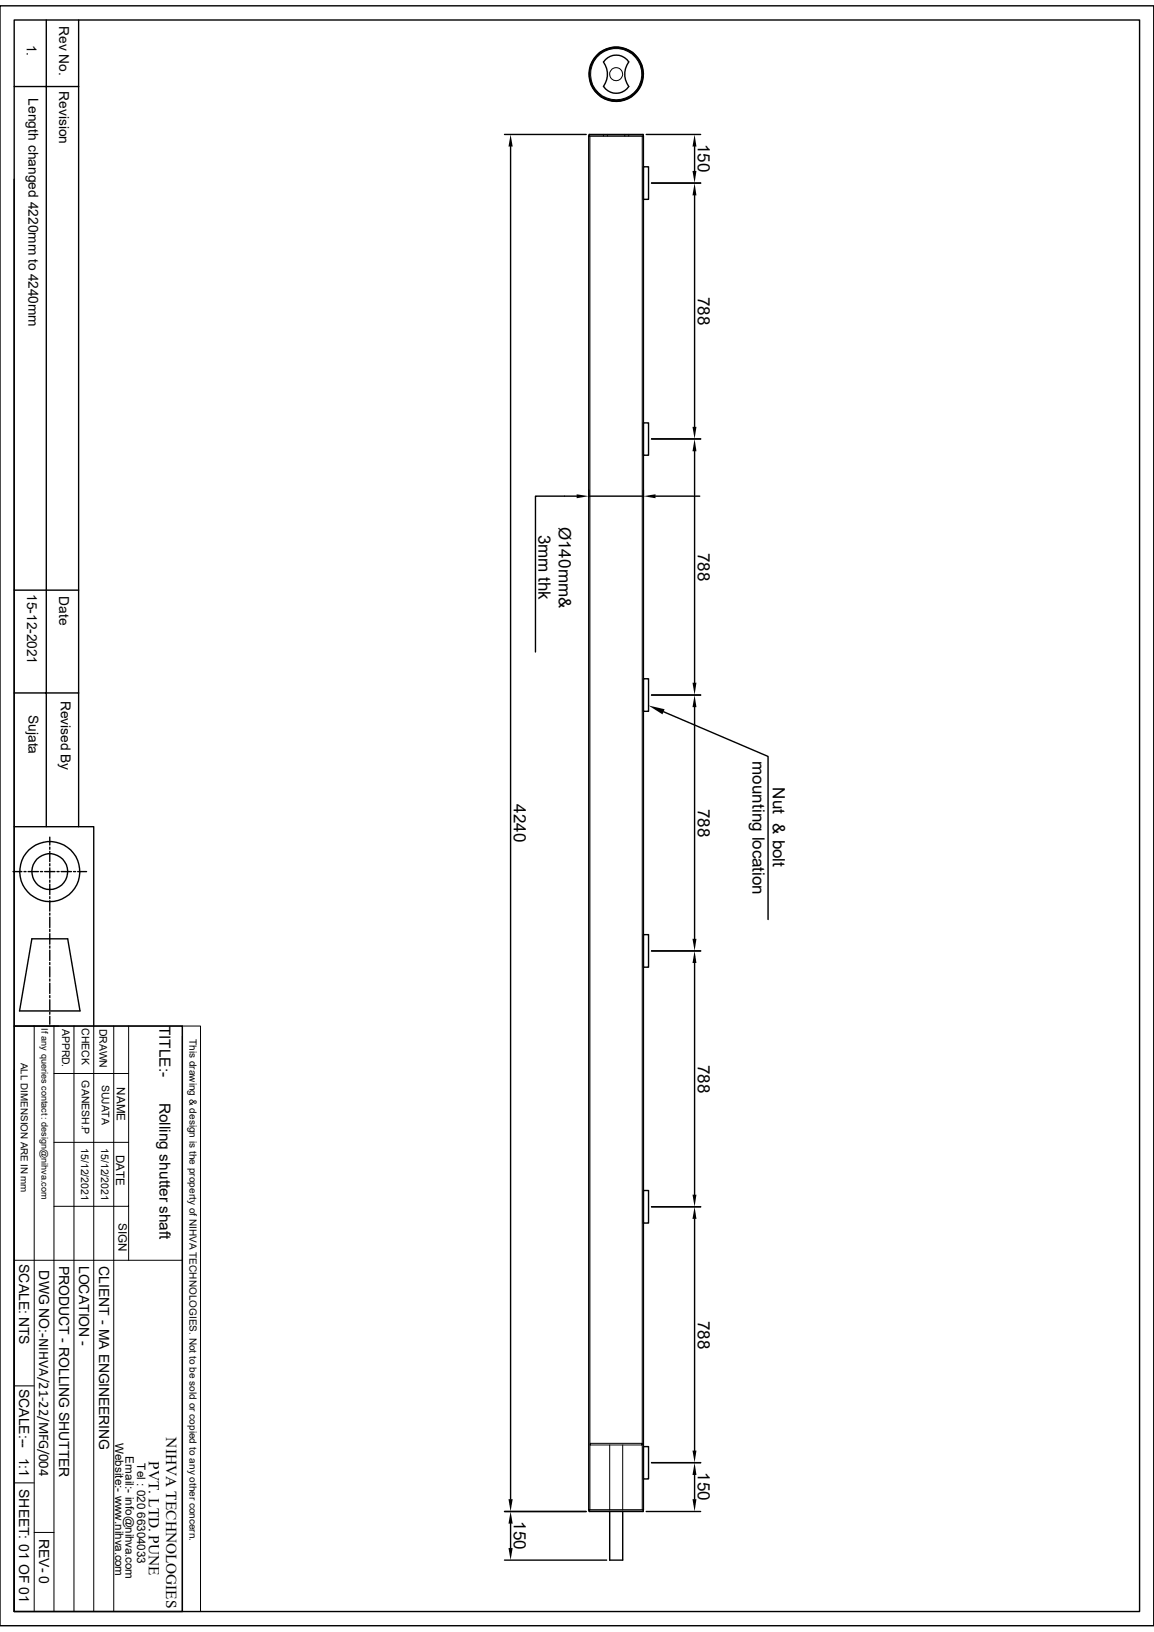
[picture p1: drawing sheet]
<svg xmlns="http://www.w3.org/2000/svg" width="210mm" height="297mm" viewBox="0 0 210 297" stroke-linecap="round" stroke-linejoin="round" font-family="sans-serif">
<g fill="none" stroke="#000" stroke-width=".25">
<path d="M0 1.1h210v294.8h-210zM2.6 3.6h204.8v289.7h-204.8zM2.6 15.7h11.7M8.4 3.6v146.9M14.3 3.6v146.9M109.8 11.3a3.8 3.8 0 0 1 0 4.4M109.9 11.3a2.74 2.74 0 0 1 4.5 0 3.8 3.8 0 0 0 0 4.4 2.74 2.74 0 0 1-4.5 0M2.6 32.6v117.9h14.5v36.2M91.8 24.5h14.9M92.9 26.7v246.1M107.1 24.8h10v250h-10zM107.2 24.8v-.3h9.9v.3"/>
<path d="M117.1 30.4h.9v5.9h-.9zM117.6 24.5h9.9M118.6 33.3h8.9M126.4 26.7v4.4M126.4 35.6v42.1M117.1 77h.9v5.8h-.9zM118.6 79.9h8.9M104.9 90.3h-7.4v28.4M107.1 90.3h10M119.3 90.3h8M126.4 82.1v42.1M2.6 107.4h11.7"/>
<path d="M2.6 126.1h11.7M117.1 123.5h.9v6h-.9zM118.6 126.5h8.9M120.8 129.5l19 8.2v29.6M126.4 128.7v42.2M2.4 158.6h1.6M2.6 150.5v36.2M4.4 158.6h.3M5.1 158.6h1.9M7.4 158.6h.3M8.1 158.6h1.9M9.1 152.4v1.4"/>
<path d="M9.1 154.2v.4M9.1 154.9v1.9M9.1 157.2v.4M9.1 157.9v1.9M10.4 158.6h.4M11.1 158.6h1.9M13.4 158.6h.4M14.1 158.6h1.6M5.8 170.9h6.5l2.3 13.1h-11zM9.1 160.2v.4M9.1 160.9v1.9M9.1 163.2v.3"/>
<path d="M9.1 163.9v1.9M9.1 166.2v.3M9.1 166.9v1.9M9.1 169.2v.3M9.1 169.9v1.9M9.1 172.2v.4M9.1 172.9v1.9M9.1 175.2v.4M9.1 175.9v1.9M9.1 178.2v.4M9.1 178.9v1.9M117.1 170.1h.9v5.9h-.9z"/>
<path d="M118.6 173.1h8.9M126.4 175.3v42.1M2.6 186.7h30.6v106.6h-30.6zM2.6 194.8v98.5M9.1 185v1.4M9.1 181.2v.4M9.1 181.9v1.9M9.1 184.2v.4M117.1 216.7h.9v5.9h-.9zM118.6 219.6h8.9M126.4 221.8v42.2M91.8 275.1h14.9"/>
<path d="M92.9 277.3v4.4M107.2 274.8v.3h9.9v-.3M111 275.1v8.8h2.3v-8.8M117.1 263.3h.9v5.9h-.9zM117.6 275.1h9.9M118.6 266.2h8.9M126.4 268.4v4.4M91.8 283.9h18.6"/>
<circle cx="112.1" cy="13.5" r="4.9"/>
<circle cx="9.1" cy="158.6" r="5.5"/>
<circle cx="9.1" cy="158.6" r="3.3"/>
</g>
<g fill="none" stroke="#000" stroke-width=".18">
<path d="M107.4 24.8v250M109.8 24.5v.3M110.5 24.5v.3M113.7 24.5v.3M114.4 24.5v.3M116.9 24.8v250M2.6 186.7h30.6M6.2 186.7v106.6M9.8 195.4h13.6M9.8 186.7v106.6M13.5 186.7v106.6M17.1 186.7v106.6"/>
<path d="M20.7 186.7v106.6M23.4 186.7v42.7M33.2 186.7h3.3v106.6h-3.3zM33.2 188.6v104.7M9.8 219.5h13.6M9.8 207.9h13.6M2.6 229.4h30.6M2.6 252.2h3.6M2.6 269.9h3.6M6.2 278.9h3.6M107.4 262.7h9.4v.3h-9.4zM111 263v11.8"/>
<path d="M113.3 263v11.8"/>
<circle cx="112.1" cy="13.5" r="4.7"/>
<circle cx="112.1" cy="13.5" r="4.8"/>
<circle cx="112.1" cy="13.5" r="1.18"/>
</g>
<g fill="#000">
<path d="M92.9 24.5l.4 2.2h-.8zM126.4 24.5l.3 2.2h-.7zM126 31.1h.7l-.3 2.2zM126.4 33.3l.3 2.3h-.7zM126 77.7h.7l-.3 2.2zM104.9 90l2.2 .3-2.2 .4zM117.1 90.3l2.2-.3v.7zM126.4 79.9l.3 2.2h-.7zM118 128.4l2.9 .7-.3 .9zM126 124.2h.7l-.3 2.3zM126.4 126.5l.3 2.2h-.7zM126 170.9h.7l-.3 2.2z"/>
<path d="M126.4 173.1l.3 2.2h-.7zM126 217.4h.7l-.3 2.2zM126.4 219.6l.3 2.2h-.7zM92.5 272.8h.8l-.4 2.3zM92.9 275.1l.4 2.2h-.8zM126 264h.7l-.3 2.2zM126.4 266.2l.3 2.2h-.7zM126 272.8h.7l-.3 2.3zM92.5 281.7h.8l-.4 2.2z"/>
</g>
<g font-size="3.1">
<text x="127" y="26.2" transform="rotate(90 127 26.2)">150</text>
<text x="127" y="54" transform="rotate(90 127 54)">788</text>
<text x="101.7" y="95.8" transform="rotate(90 101.7 95.8)">Ø140mm&amp;</text>
<text x="98" y="97.3" transform="rotate(90 98 97.3)">3mm thk</text>
<text x="127" y="100.6" transform="rotate(90 127 100.6)">788</text>
<text x="136.9" y="138.5" transform="rotate(90 136.9 138.5)">mounting location</text>
<text x="140.6" y="143.3" transform="rotate(90 140.6 143.3)">Nut &amp; bolt</text>
<text x="93.5" y="146.4" transform="rotate(90 93.5 146.4)">4240</text>
<text x="127" y="147.2" transform="rotate(90 127 147.2)">788</text>
<text x="127" y="193.8" transform="rotate(90 127 193.8)">788</text>
<text x="127" y="240.3" transform="rotate(90 127 240.3)">788</text>
<text x="127" y="268" transform="rotate(90 127 268)">150</text>
<text x="93.5" y="276.8" transform="rotate(90 93.5 276.8)">150</text>
</g>
<g font-size="2.8">
<text x="29" y="186.7" transform="rotate(90 29 186.7)">TITLE:-</text>
<text x="29" y="200.7" transform="rotate(90 29 200.7)">Rolling shutter shaft</text>
<text x="30.3" y="261.6" transform="rotate(90 30.3 261.6)">NIHVA TECHNOLOGIES</text>
<text x="27.1" y="265.9" transform="rotate(90 27.1 265.9)">PVT. LTD. PUNE</text>
</g>
<g font-size="2.5">
<text x="10.8" y="4.7" transform="rotate(90 10.8 4.7)">Rev No.</text>
<text x="4.9" y="8.1" transform="rotate(90 4.9 8.1)">1.</text>
<text x="5.2" y="17.9" transform="rotate(90 5.2 17.9)">Length changed 4220mm to 4240mm</text>
<text x="10.8" y="16.6" transform="rotate(90 10.8 16.6)">Revision</text>
<text x="5" y="108.1" transform="rotate(90 5 108.1)">15-12-2021</text>
<text x="10.8" y="108.5" transform="rotate(90 10.8 108.5)">Date</text>
<text x="5.2" y="130.1" transform="rotate(90 5.2 130.1)">Sujata</text>
<text x="11" y="127.5" transform="rotate(90 11 127.5)">Revised By</text>
<text x="3.5" y="230" transform="rotate(90 3.5 230)">SCALE: NTS</text>
<text x="7.1" y="231.2" transform="rotate(90 7.1 231.2)">DWG NO:-NIHVA/21-22/MFG/004</text>
<text x="10.8" y="230.3" transform="rotate(90 10.8 230.3)">PRODUCT - ROLLING SHUTTER</text>
<text x="14.4" y="230.3" transform="rotate(90 14.4 230.3)">LOCATION -</text>
<text x="18" y="230.4" transform="rotate(90 18 230.4)">CLIENT - MA ENGINEERING</text>
<text x="3.5" y="252.7" transform="rotate(90 3.5 252.7)">SCALE:--</text>
<text x="3.5" y="265.3" transform="rotate(90 3.5 265.3)">1:1</text>
<text x="3.5" y="271" transform="rotate(90 3.5 271)">SHEET: 01 OF 01</text>
<text x="7.2" y="280" transform="rotate(90 7.2 280)">REV- 0</text>
</g>
<g font-size="2.1">
<text x="21.3" y="197.9" transform="rotate(90 21.3 197.9)">NAME</text>
<text x="21.1" y="210.1" transform="rotate(90 21.1 210.1)">DATE</text>
<text x="21.5" y="222.5" transform="rotate(90 21.5 222.5)">SIGN</text>
<text x="21" y="262.6" transform="rotate(90 21 262.6)">Website:- www.nihva.com</text>
<text x="22.9" y="265" transform="rotate(90 22.9 265)">Email:- info@nihva.com</text>
<text x="25" y="266.3" transform="rotate(90 25 266.3)">Tel : 020 66304033</text>
</g>
<g font-size="1.9">
<text x="11.3" y="187.2" transform="rotate(90 11.3 187.2)">APPRD.</text>
<text x="14.9" y="187.1" transform="rotate(90 14.9 187.1)">CHECK</text>
<text x="18.1" y="187.2" transform="rotate(90 18.1 187.2)">DRAWN</text>
<text x="14.9" y="196.6" transform="rotate(90 14.9 196.6)">GANESH.P</text>
<text x="18.5" y="197.4" transform="rotate(90 18.5 197.4)">SUJATA</text>
<text x="14.8" y="209" transform="rotate(90 14.8 209)">15/12/2021</text>
<text x="18.4" y="209" transform="rotate(90 18.4 209)">15/12/2021</text>
</g>
<g font-size="1.8">
<text x="34.5" y="189.1" transform="rotate(90 34.5 189.1)">This drawing &amp; design is the property of NIHVA TECHNOLOGIES. Not to be sold or copied to any other concern.</text>
<text x="3.8" y="193.4" transform="rotate(90 3.8 193.4)">ALL DIMENSION ARE IN mm</text>
</g>
<text font-size="1.7" x="7.5" y="187.2" transform="rotate(90 7.5 187.2)">If any queries contact : design@nihva.com</text>
</svg>
